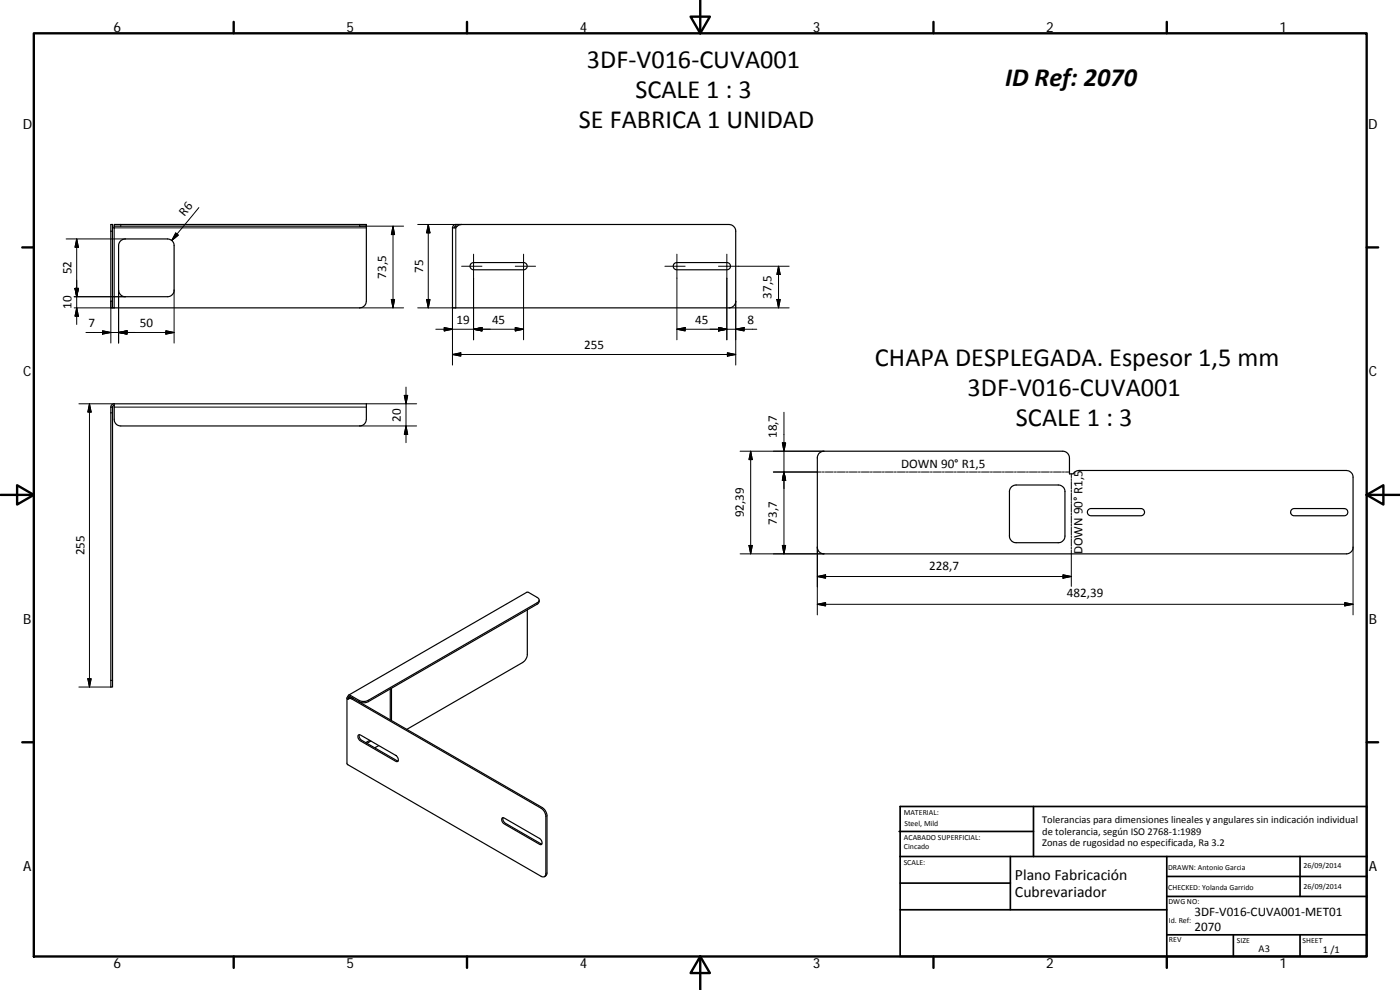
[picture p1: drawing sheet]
<svg xmlns="http://www.w3.org/2000/svg" width="420mm" height="297mm" viewBox="0 0 420 297" stroke-linecap="round" stroke-linejoin="round" font-family="sans-serif">
<g fill="none" stroke="#000" stroke-width=".36">
<path d="M33.3 67.4h.5v25h-.5zM34.3 67.9a.36 .36 0 0 1 0 .5 .36 .36 0 0 1-.5 0M34.3 67.4h75.6v.5h-75.6zM36.3 72.2l1.3-.5h12.7a1.97 1.97 0 0 1 1.9 2v13.3a1.96 1.96 0 0 1-1.9 2h-12.7a2 2 0 0 1-2-2v-13.3l.3-1zM109.9 67.9v22.5a2.01 2.01 0 0 1-2 2h-74.1M136 67.7l.8-.3h82a2.05 2.05 0 0 1 2 2v21a1.97 1.97 0 0 1-2 2h-83v-24zM137.2 67.9h-.6l-.3 .5M138.5 67.4l-1 .2a1.76 1.76 0 0 1-1.7 .8M141.5 79l.6-.2h15a1.08 1.08 0 0 1 1.1 1.1 1.08 1.08 0 0 1-1.1 1h-15a1.08 1.08 0 0 1-1-.7 1.08 1.08 0 0 1 .4-1.2zM202.4 79l.7-.2h15a1.08 1.08 0 0 1 1.1 1.1 1.08 1.08 0 0 1-1.1 1h-15a1.08 1.08 0 0 1-1-.7 1.08 1.08 0 0 1 .3-1.2zM33.3 122.2h.5v83.9h-.5zM34.3 121.2h75.6v4.6a2.01 2.01 0 0 1-2 2h-71.7a1.93 1.93 0 0 1-1.9-2z"/>
<path d="M34.3 121.6l-.3 .1-.2 .5M34.3 121.2l-.7 .1-.3 .9M245.7 136.1l.6-.4 1-.3h71.6a2.04 2.04 0 0 1 2.1 2v4.8h1.1l.7-.7 1-.3h80.3a2.05 2.05 0 0 1 2 2v21a1.97 1.97 0 0 1-2 2h-156.8a2.01 2.01 0 0 1-2-2v-26.8zM303.6 146l1.4-.5h12.6a2 2 0 0 1 2 2v13.3a2 2 0 0 1-2 2h-12.6a1.97 1.97 0 0 1-2.1-2v-13.3l.3-1zM326.7 152.8l.7-.2h15a1.08 1.08 0 0 1 1.1 1.1 1.08 1.08 0 0 1-1.1 1h-15a1.08 1.08 0 0 1-1-.7 1.08 1.08 0 0 1 .3-1.2zM387.6 153l.8-.4h15a1.08 1.08 0 0 1 1.1 1.1 1.08 1.08 0 0 1-1.1 1h-15a1.07 1.07 0 0 1-1-.6 1.07 1.07 0 0 1 .2-1.1zM158.3 183v13.3a3.1 3.1 0 0 1-1.4 2.5l-34.8 20M161.8 180v.6l-.6 .7-50.7 29.2a3 3 0 0 1-2.8 0M104.4 209l.4 .2M104.4 209a.35 .35 0 0 0-.3 .5 .35 .35 0 0 0 .5 .2l.5-.1 .5 .1 56.8 32.8a3.1 3.1 0 0 1 1.4 2.5v17.1a.87 .87 0 0 1-.4 .9 .87 .87 0 0 1-1-.1l-58.1-33.5-.2-20M104.6 208.6l53.5-30.9h.5l2.6 1.5a.85 .85 0 0 1 .6 .9 .85 .85 0 0 1-.6 .8l-50.7 29.2a3 3 0 0 1-2.8 0l-2.6-1.5h-.5l-.2 .4M104.8 209.2l.2-.2 1 .5"/>
<path d="M104.8 209.2l-.2 .4 .7-.2 .7 .1M106 209.6l56.8 32.7a3.1 3.1 0 0 1 1.4 2.5v17.3l-.3 .6-.5 .3M117.1 206.7v9.3M117.5 206.5v9.7M107.5 220.6l.4-.2 .3 .1 10.6 6.2a1.07 1.07 0 0 1 .7 .8 1.07 1.07 0 0 1-.4 1l-10.9-6.2a1.54 1.54 0 0 1-.7-1.7zM107.8 220.4a1.5 1.5 0 0 0 .8 1.7l10.9 6.2M111 222.1l-1.2 .7M111.3 222.3l-1.2 .7M113.7 223.7l-1.2 .7M150.7 245.4h.6l10.6 6.2a1.05 1.05 0 0 1 .8 .8 1.05 1.05 0 0 1-.4 1l-11-6.2a1.36 1.36 0 0 1-.6-1.8zM151 245.3a1.43 1.43 0 0 0 .7 1.7l10.9 6.2"/>
</g>
<g fill="none" stroke="#000" stroke-width=".3">
<path d="M19.8 71.7h17.8M23 71.7v25.6M23 71.7l.5 2.5h-1zM33.3 69.4h.5M36.2 67.4v.5M52.7 69.9l.8 .6-1.9 1.7zM59.7 62.3l-8.1 9.9M107.9 67.4v.5h13.2M109.9 68.4h-75.6v24h-12M118 67.9v24.5M118 67.9l.4 2.5h-1zM125.4 67.4h13.1"/>
<path d="M128.5 67.4v25M128.5 67.4l.5 2.5h-1zM136.8 67.4v.5M136.8 68.4v24h-11.4M138.5 79.9h6.1M142.1 76.3v25.7M154.6 79.9h6.1M157.1 76.3v25.7M199.5 79.9h6.1M203.1 76.3v25.7M215.6 79.9h21.2M218.1 76.3v25.7"/>
<path d="M233.6 79.9v12.5M233.6 79.9l.6 2.5h-1zM22.3 89h15.3M22.5 86.5h1l-.5 2.5zM23 92.4l.5 2.5h-1zM30.8 99.3l2.5 .5-2.5 .4zM33.8 90.4h-.5v12.5M35.6 99.8l2.5-.5v.9zM35.6 87v15.9M49.8 99.3l2.4 .5-2.4 .4zM52.2 99.8h-26.4M52.2 87v15.9"/>
<path d="M107.9 92.4h13.2M117.4 89.9h1l-.4 2.5zM128 89.9h1l-.5 2.5zM130.8 98.8h26.3M133.3 98.3l2.5 .5-2.5 .5zM135.8 92.4v17.1M142.1 98.8l2.5-.5v1zM154.6 98.3l2.5 .5-2.5 .5zM203.1 98.8l2.5-.5v1zM203.1 98.8h24M215.6 98.3l2.5 .5-2.5 .5zM218.8 92.4h18"/>
<path d="M220.8 90.4v19.1M220.8 98.8l2.5-.5v1zM233.2 89.9h1l-.6 2.5zM121.3 118.6h1.1l-.6 2.6zM121.8 116.1v16.7M135.8 106.4l2.5-.5v.9zM135.8 106.4h85M218.3 105.9l2.5 .5-2.5 .4zM23.7 121.2h10.6M26.8 121.2l.6 2.4h-1zM26.8 121.2v84.9M33.3 123.9h.5"/>
<path d="M34.3 122.2h75.6M107.9 127.8h17.1M109.9 121.2h15.1M121.8 127.8l.6 2.5h-1.1zM222.1 135.4h25.2M225.3 135.4v30.8M225.3 135.4l.5 2.5h-1zM234.8 132.9h1l-.5 2.5zM235.3 123.7v42.5M235.3 141.6l.5 2.5h-1zM246.5 141.6h-14.4M246.8 141.6h.6"/>
<path d="M247.7 141.6h2.4M250.4 141.6h.6M251.3 141.6h2.4M254 141.6h.6M254.9 141.6h2.4M257.6 141.6h.6M258.5 141.6h2.4M261.2 141.6h.6M262.1 141.6h2.4M264.8 141.6h.6M265.7 141.6h2.4M268.4 141.6h.6"/>
<path d="M269.3 141.6h2.4M272 141.6h.6M272.9 141.6h2.4M275.6 141.6h.6M276.5 141.6h2.4M279.2 141.6h.6M280.1 141.6h2.4M282.8 141.6h.6M283.7 141.6h2.4M286.4 141.6h.6M287.3 141.6h2.4M290 141.6h.6"/>
<path d="M290.9 141.6h2.4M293.6 141.6h.6M294.5 141.6h2.4M297.2 141.6h.6M298.1 141.6h2.4M300.8 141.6h.6M301.7 141.6h2.4M304.5 141.6h.5M305.3 141.6h2.5M308 141.6h.6M308.9 141.6h2.5M311.6 141.6h.6"/>
<path d="M312.5 141.6h2.4M315.2 141.6h.6M316.2 141.6h2.3M318.8 141.6h.7M319.8 141.6h1.2M321.5 142.2v1.1M321.5 143.6v.6M321.5 144.5v2.2M321.5 147v.6M321.5 147.9v2.3M321.5 150.5v.5M321.5 151.3v2.3"/>
<path d="M321.5 153.9v.6M321.5 154.7v2.3M321.5 157.3v.6M321.5 158.2v2.3M222.1 166.2h25.2M224.8 163.7h1l-.5 2.5zM234.8 163.7h1l-.5 2.5zM245.3 164.2v20.3M245.3 173l2.5-.5v1zM245.3 173h76.2M319 172.5l2.5 .5-2.5 .5zM321.5 160.7v.6"/>
<path d="M321.5 161.6v2.3M321.5 164.2v.5M321.5 165v10.9M406.1 164.2v20.3M245.3 181.3l2.5-.5v1zM245.3 181.3h160.8M403.6 180.8l2.5 .5-2.5 .5zM23.7 206.1h9.6M26.4 203.6h1l-.6 2.5zM33.3 204.1h.5"/>
</g>
<g fill="none" stroke="#000" stroke-width=".71">
<path d="M10.1 10h400.1v277h-400.1zM70.1 6.6v3.4M140.2 6.6v3.4M207.3 5h5.8l-2.9 5zM210.2 0v10M280.2 6.6v3.4M350.2 6.6v3.4M6.7 74.2h3.4M410.2 74.2h3.4M.2 148.5h9.9M5.1 145.6l5 2.9-5 2.9zM410.2 148.5l5-2.9v5.8z"/>
<path d="M410.2 148.5h9.9M6.7 222.7h3.4M410.2 222.7h3.4M70.1 287v3.4M140.2 287v3.4M210.2 287l2.9 5h-5.8zM210.2 287v10M280.2 287v3.4M350.2 287v3.4"/>
</g>
<g fill="none" stroke="#000" stroke-width=".51">
<path d="M269.8 249.5h40.4M270.1 257h140.1M270.1 242h140.1v45h-140.1zM303.2 257v16M310.2 242v15M350.2 257v30M390.2 257v12M270.1 273h80.1M270.1 265h33.1M350.2 269h60M350.2 263h60M350.2 280.5h60"/>
<path d="M370.2 280.5v6.5M390.2 280.5v6.5"/>
</g>
<g fill="#000" stroke="#000" stroke-width=".3">
<path d="M23 71.7l.5 2.5h-1zM52.7 69.9l.8 .6-1.9 1.7zM118 67.9l.4 2.5h-1zM128.5 67.4l.5 2.5h-1zM22.5 86.5h1l-.5 2.5zM23 92.4l.5 2.5h-1zM35.6 99.8l2.5-.5v.9zM117.4 89.9h1l-.4 2.5zM128 89.9h1l-.5 2.5zM133.3 98.3l2.5 .5-2.5 .5zM142.1 98.8l2.5-.5v1zM154.6 98.3l2.5 .5-2.5 .5z"/>
<path d="M203.1 98.8l2.5-.5v1zM215.6 98.3l2.5 .5-2.5 .5zM220.8 98.8l2.5-.5v1zM233.2 89.9h1l-.6 2.5zM233.6 79.9l.6 2.5h-1zM30.8 99.3l2.5 .5-2.5 .4zM49.8 99.3l2.4 .5-2.4 .4zM121.3 118.6h1.1l-.6 2.6zM135.8 106.4l2.5-.5v.9zM218.3 105.9l2.5 .5-2.5 .4zM26.8 121.2l.6 2.4h-1zM121.8 127.8l.6 2.5h-1.1z"/>
<path d="M225.3 135.4l.5 2.5h-1zM234.8 132.9h1l-.5 2.5zM235.3 141.6l.5 2.5h-1zM224.8 163.7h1l-.5 2.5zM234.8 163.7h1l-.5 2.5zM245.3 173l2.5-.5v1zM319 172.5l2.5 .5-2.5 .5zM245.3 181.3l2.5-.5v1zM403.6 180.8l2.5 .5-2.5 .5zM26.4 203.6h1l-.6 2.5z"/>
</g>
<g font-size="7.9">
<text x="176.2" y="20.3">3DF‐V016‐CUVA001</text>
<text x="190.7" y="29.3">SCALE 1 : 3</text>
<text x="301.7" y="25.8">ID Ref: 2070</text>
<text x="173.7" y="38.4">SE FABRICA 1 UNIDAD</text>
<text x="262.6" y="109.9">CHAPA DESPLEGADA. Espesor 1,5 mm</text>
<text x="290.4" y="118.9">3DF‐V016‐CUVA001</text>
<text x="304.9" y="127.9">SCALE 1 : 3</text>
</g>
<g font-size="4.7">
<text x="304.6" y="263.9">Plano Fabricación</text>
<text x="304.6" y="269.3">Cubrevariador</text>
</g>
<g font-size="4.2">
<text x="34" y="9.6">6</text>
<text x="104" y="9.6">5</text>
<text x="174" y="9.6">4</text>
<text x="244" y="9.6">3</text>
<text x="314" y="9.6">2</text>
<text x="384" y="9.6">1</text>
<text x="6.8" y="38.7">D</text>
<text x="410.6" y="38.7">D</text>
<text x="7" y="112.9">C</text>
<text x="410.8" y="112.9">C</text>
<text x="7" y="187.1">B</text>
<text x="410.8" y="187.1">B</text>
<text x="7" y="261.3">A</text>
<text x="410.8" y="261.3">A</text>
<text x="34" y="290.4">6</text>
<text x="104" y="290.4">5</text>
<text x="174" y="290.4">4</text>
<text x="244" y="290.4">3</text>
<text x="314" y="290.4">2</text>
<text x="384" y="290.4">1</text>
</g>
<g font-size="3.9">
<text x="55.4" y="65.1" transform="rotate(-50 55.4 65.1)">R6</text>
<text x="21.5" y="82.4" transform="rotate(-90 21.5 82.4)">52</text>
<text x="115.9" y="83.6" transform="rotate(-90 115.9 83.6)">73,5</text>
<text x="127" y="81.9" transform="rotate(-90 127 81.9)">75</text>
<text x="231.6" y="89.6" transform="rotate(-90 231.6 89.6)">37,5</text>
<text x="21.5" y="92.7" transform="rotate(-90 21.5 92.7)">10</text>
<text x="26.6" y="98.2">7</text>
<text x="41.9" y="98.2">50</text>
<text x="137" y="97.2">19</text>
<text x="147.7" y="97.2">45</text>
<text x="208.6" y="97.2">45</text>
<text x="224.4" y="97.2">8</text>
<text x="175.3" y="104.8">255</text>
<text x="120.3" y="126.5" transform="rotate(-90 120.3 126.5)">20</text>
<text x="233.2" y="131.4" transform="rotate(-90 233.2 131.4)">18,7</text>
<text x="270.5" y="140.3">DOWN 90° R1,5</text>
<text x="223.2" y="155.2" transform="rotate(-90 223.2 155.2)">92,39</text>
<text x="233.2" y="157.4" transform="rotate(-90 233.2 157.4)">73,7</text>
<text x="25.3" y="166.6" transform="rotate(-90 25.3 166.6)">255</text>
<text x="324.9" y="166.3" transform="rotate(-90 324.9 166.3)">DOWN 90° R1,5</text>
<text x="278.9" y="170.9">228,7</text>
<text x="320.2" y="179.2">482,39</text>
<text x="358.5" y="274.9">3DF‐V016‐CUVA001‐MET01</text>
<text x="358.5" y="279.4">2070</text>
</g>
<g font-size="3.1">
<text x="312.8" y="246.8">Tolerancias para dimensiones lineales y angulares sin indicación individual</text>
<text x="312.8" y="250.4">de tolerancia, según ISO 2768‐1:1989</text>
<text x="312.8" y="254">Zonas de rugosidad no especificada, Ra 3.2</text>
<text x="377.7" y="285.6">A3</text>
<text x="397" y="285.9">1 /1</text>
</g>
<g font-size="2.4">
<text x="271.2" y="244.4">MATERIAL:</text>
<text x="271.3" y="251.9">ACABADO SUPERFICIAL:</text>
<text x="271.4" y="247.9">Steel, Mild</text>
<text x="271.3" y="254.6">Cincado</text>
<text x="271.2" y="259.7">SCALE:</text>
<text x="350.6" y="260.9">DRAWN: Antonio Garcia</text>
<text x="391.2" y="260.6">26/09/2014</text>
<text x="350.6" y="267">CHECKED: Yolanda Garrido</text>
<text x="391.2" y="266.6">26/09/2014</text>
<text x="350.7" y="271.4">DWG NO:</text>
<text x="350.8" y="276.8">Id. Ref:</text>
<text x="350.8" y="282.8">REV</text>
<text x="371.2" y="282.9">SIZE</text>
<text x="390.9" y="282.9">SHEET</text>
</g>
</svg>
